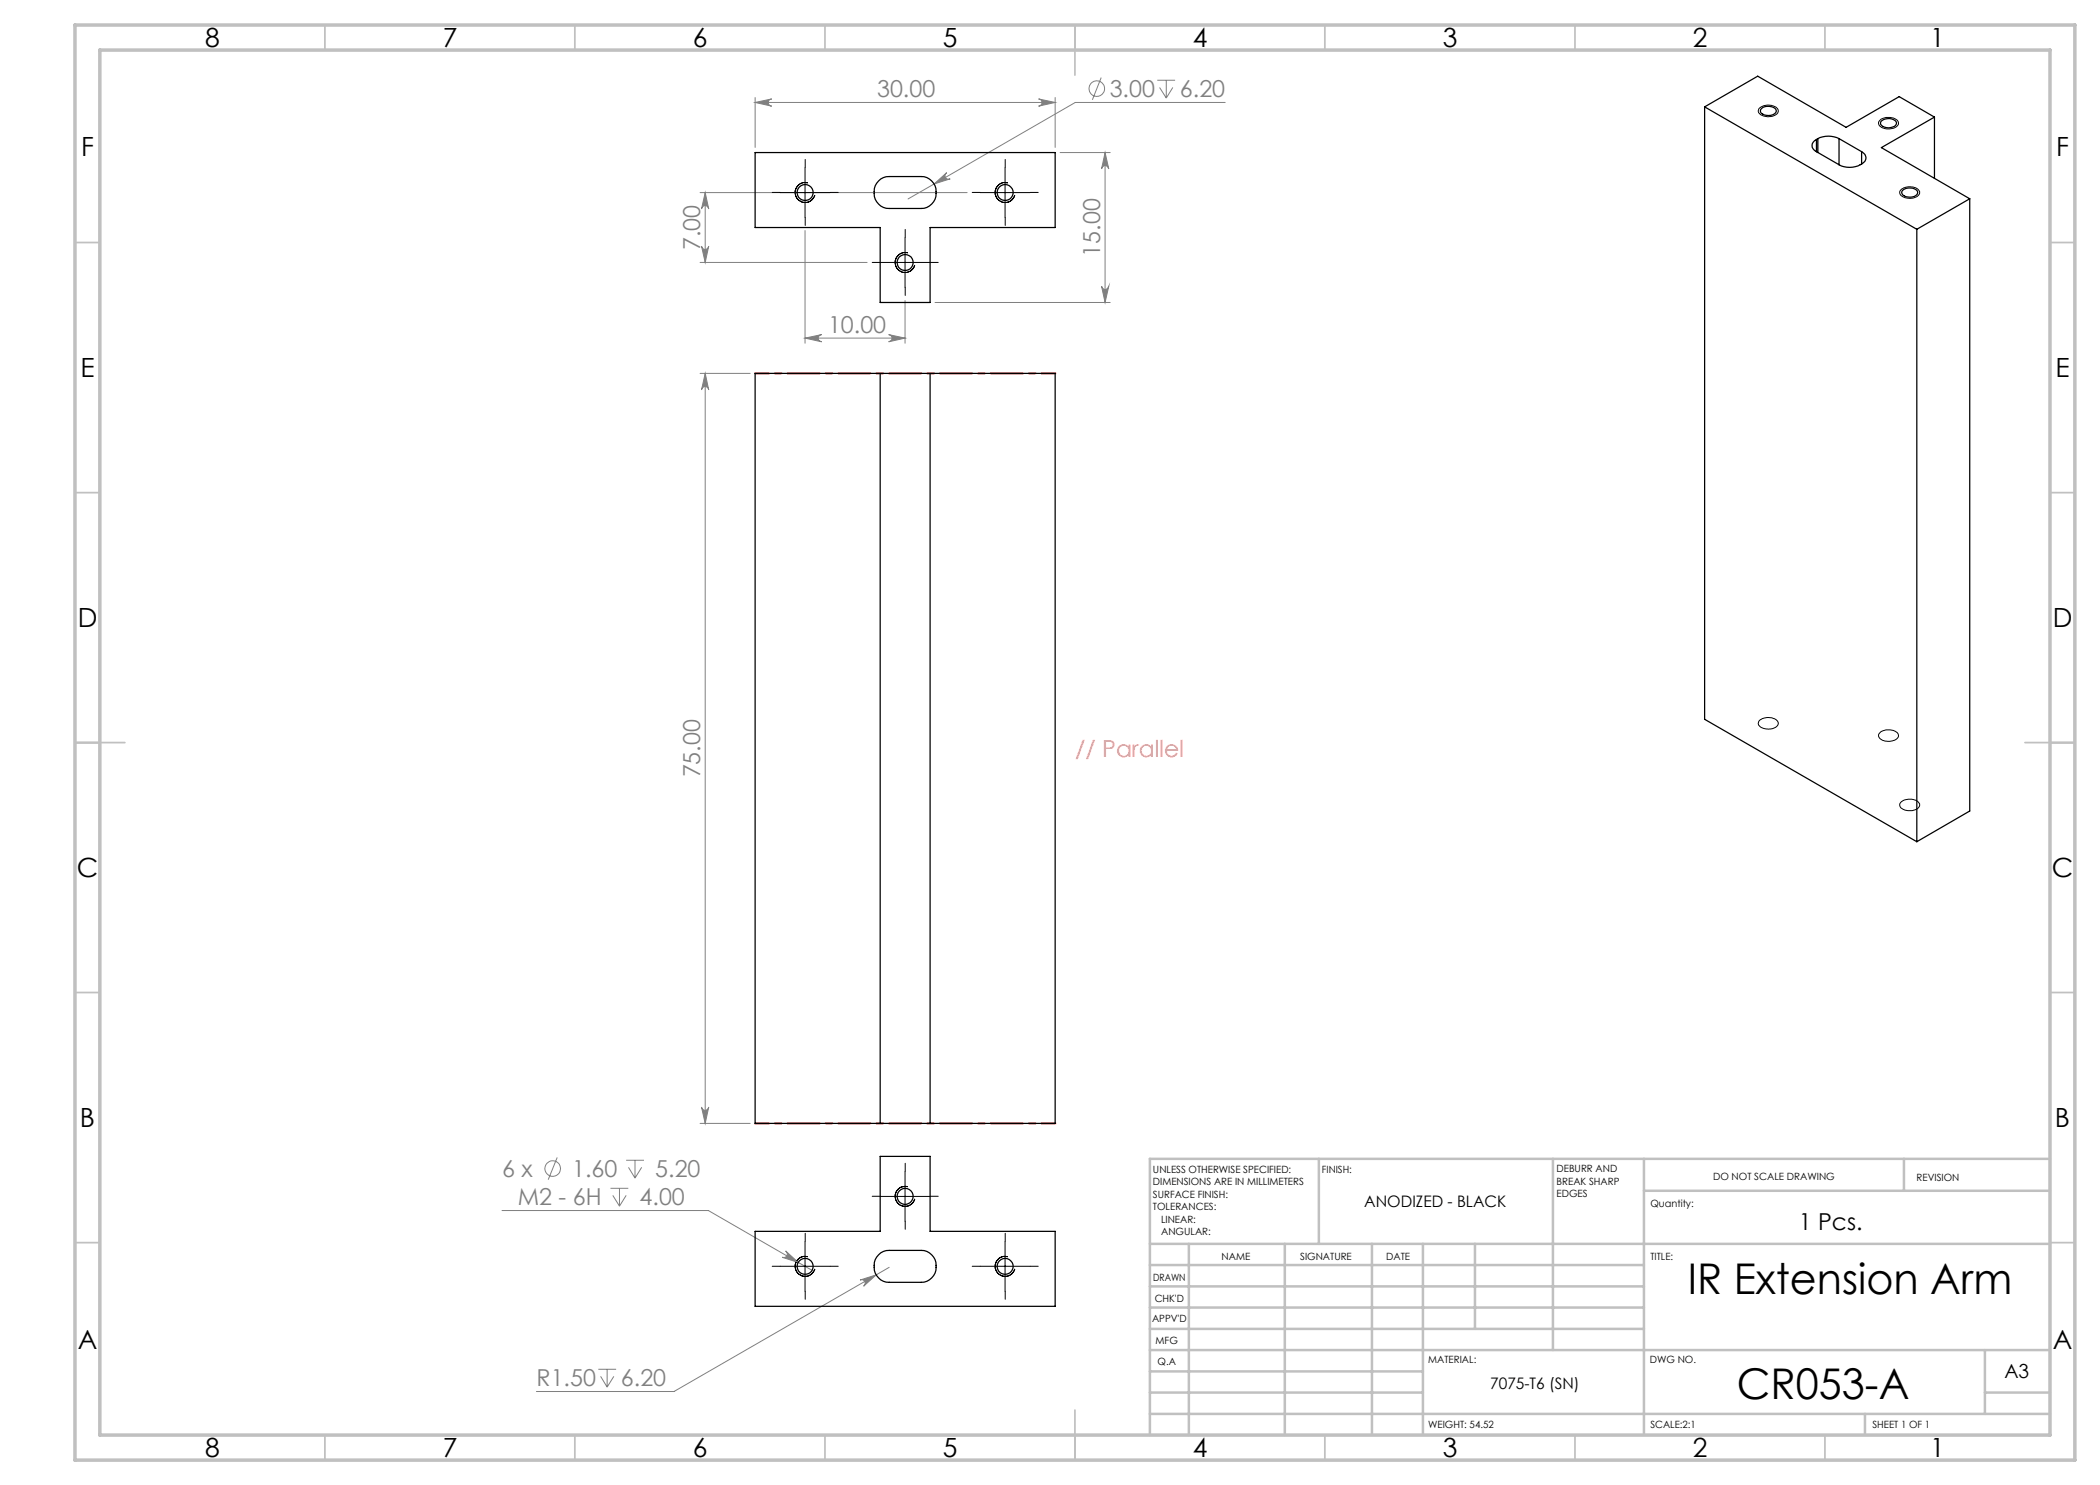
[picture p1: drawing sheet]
<svg xmlns="http://www.w3.org/2000/svg" width="420mm" height="297mm" viewBox="0 0 420 297" stroke-linecap="round" stroke-linejoin="round" font-family="sans-serif">
<g fill="none" stroke="#c0c0c0" stroke-width=".35">
<path d="M65 5v5M115 5v5M165 5v5M215 5v10M265 5v5M315 5v5M365 5v5M15 48.5h5M410 48.5h5M15 98.5h5M410 98.5h5M15 148.5h10"/>
<path d="M405 148.5h10M15 198.5h5M410 198.5h5M15 248.5h5M410 248.5h5M65 287v5M115 287v5M165 287v5M215 282v10M265 287v5M315 287v5M365 287v5"/>
</g>
<g fill="none" stroke="#c0c0c0" stroke-width=".5">
<path d="M263.8 231.8v17M310.6 231.8v38.2M328.8 231.8v55.2M328.8 238.2h81.2M380.8 231.8v6.4M410 231.8h-180v55.2M230 248.8h180M230 257.3h98.8M230 253h98.8M237.8 248.8v38.2M257 248.8v38.2M274.4 248.8v38.2"/>
<path d="M284.6 248.8v38.2M295 248.8v17M230 265.8h98.8M230 261.5h98.8M230 278.5h54.6M230 274.3h54.6M230 270h180M397 278.5h13M397 270v12.8M230 282.8h180M373 282.8v4.2"/>
</g>
<path d="M15 5h400v287h-400zM20 10h390v277h-390z" fill="none" stroke="#c0c0c0" stroke-width=".7"/>
<g fill="none" stroke="#808080" stroke-width=".2">
<path d="M151 19.5v10M207.7 19.8l3.3 .7-3.3 .7a.72 .72 0 0 0 .7-.7 .72 .72 0 0 0-.7-.7zM211 19.5v10M220.2 15.5l-1.7 4.5M231.5 16h3.5M231.9 17.5l1.4 2.1M233.3 16v3.6M234.6 17.5l-1.3 2.1M140 38.5h53.4M141 38.5l.7 3.3a.72 .72 0 0 0-.7-.7 .72 .72 0 0 0-.7 .7zM141 38.5v14M151 20.5l3.3-.7a.72 .72 0 0 0-.6 .7 .72 .72 0 0 0 .6 .7z"/>
<path d="M151 20.5h60M186.8 36.8l2.5-2.3a.71 .71 0 0 0-.2 1 .71 .71 0 0 0 .9 .3zM212 30.5h10M221 30.5l.8 3.3a.72 .72 0 0 0-.8-.7 .72 .72 0 0 0-.7 .7zM221 30.5v30M245 20.5h-29.9l-33.5 19.3M140 52.5h33.4M140.3 49.2a.72 .72 0 0 0 .7 .7 .72 .72 0 0 0 .7-.7l-.7 3.3zM161 46.1v22.5M220.3 57.2a.72 .72 0 0 0 .7 .7 .72 .72 0 0 0 .8-.7l-.8 3.3zM140 74.7h10M141 74.7l.7 3.3a.72 .72 0 0 0-.7-.7 .72 .72 0 0 0-.7 .7z"/>
<path d="M141 74.7v150M161 67.6l3.3-.7a.72 .72 0 0 0-.7 .7 .72 .72 0 0 0 .7 .8zM161 67.6h20M177.7 66.9l3.3 .7-3.3 .8a.72 .72 0 0 0 .7-.8 .72 .72 0 0 0-.7-.7zM181 60.1v8.5M187 60.5h35M111.4 231.5l-1.8 4.4M122.1 237.7h3.6M122.6 239.1l1.3 2.1M123.9 237.7v3.5M125.2 232.1h3.6M125.2 239.1l-1.3 2.1"/>
<path d="M125.7 233.5l1.3 2.1M127 232.1v3.5M128.3 233.5l-1.3 2.1M140 224.7h10M140.3 221.4a.72 .72 0 0 0 .7 .7 .72 .72 0 0 0 .7-.7l-.7 3.3zM100.4 242.1h41.3l20.7 12M157.1 250.2l2.5 2.3-3.2-1a.73 .73 0 0 0 1-.3 .73 .73 0 0 0-.3-1zM172 256l3.2-1-2.5 2.2a.71 .71 0 0 0 .3-.9 .71 .71 0 0 0-1-.3zM177.8 253.5l-43 24.8h-27.5M119.7 273.9h3.5M120.1 275.3l1.3 2.1M121.4 273.9v3.5"/>
<path d="M122.8 275.3l-1.4 2.1"/>
<circle cx="219.4" cy="17.7" r="1.55"/>
<circle cx="110.5" cy="233.7" r="1.56"/>
</g>
<g fill="none" stroke="#000" stroke-width=".2">
<path d="M156 38.5h10M161 33.5v10M161.5 36.6a1.99 1.99 0 0 0-2.4 1.4 1.99 1.99 0 0 0 1.4 2.4 1.99 1.99 0 0 0 2.4-1.4M196 38.5h10M201 33.5v10M201.5 36.6a1.99 1.99 0 0 0-2.4 1.4 1.99 1.99 0 0 0 1.4 2.4 1.99 1.99 0 0 0 2.5-1.4M351.9 21.6a2.7 2.7 0 0 1 3.7 .3 1.15 1.15 0 0 1-1.3 1.4 2.24 2.24 0 0 1-2.7-1zM375.9 24.2a2.72 2.72 0 0 1 3.7 .1 1.27 1.27 0 0 1-1.5 1.4 1.93 1.93 0 0 1-2.4-1.1zM380.1 38a2.65 2.65 0 0 1 3.8 .3 1.59 1.59 0 0 1-1.9 1.4 1.74 1.74 0 0 1-2.1-1.3zM176 52.5h10M181 47.5v10M181.5 50.6a1.99 1.99 0 0 0-2.4 1.4 1.99 1.99 0 0 0 1.4 2.4 1.99 1.99 0 0 0 2.5-1.4"/>
<path d="M352 144a2.78 2.78 0 0 1 3.6 .4 1.15 1.15 0 0 1-1.3 1.4 2.24 2.24 0 0 1-2.7-1.1l.2-.4zM375.9 146.6a2.72 2.72 0 0 1 3.7 .2 1.15 1.15 0 0 1-1.2 1.4 2.13 2.13 0 0 1-2.7-1zM380.1 160.5a2.65 2.65 0 0 1 3.8 .3 1.29 1.29 0 0 1-1.3 1.3 2.24 2.24 0 0 1-2.7-1zM176 239.3h10M181 234.3v10M181.5 237.3a1.99 1.99 0 0 0-2.4 1.5 1.99 1.99 0 0 0 1.4 2.4 1.99 1.99 0 0 0 2.5-1.4M156 253.3h10M161 248.3v10M161.5 251.4a1.99 1.99 0 0 0-2.4 1.4 1.99 1.99 0 0 0 1.4 2.4 1.99 1.99 0 0 0 2.4-1.4M196 253.3h10M201 248.3v10M201.5 251.4a1.99 1.99 0 0 0-2.4 1.4 1.99 1.99 0 0 0 1.4 2.4 1.99 1.99 0 0 0 2.5-1.4"/>
</g>
<path d="M151 74.7h60M151 224.7h60" fill="none" stroke="#ff8080" stroke-width=".5" stroke-dasharray="6.3 1.3 1.3 1.3" stroke-dashoffset="3.7"/>
<g fill="none" stroke="#000" stroke-width=".2" stroke-dasharray="15.2 1.3 1.3 1.3">
<path d="M156 38.5h-1.6M161 33.5v-1.6M166 38.5h1.6M196 38.5h-1.6M201 33.5v-1.6M206 38.5h1.6M161 43.5v1.6M176 52.5h-1.6M181 47.5v-1.6M181 57.5v1.6M186 52.5h1.6M201 43.5v1.6"/>
<path d="M176 239.3h-1.6M181 234.3v-1.6M186 239.3h1.6M156 253.3h-1.6M161 248.3v-1.6M161 258.3v1.6M166 253.3h1.6M181 244.3v1.6M196 253.3h-1.6M201 248.3v-1.6M201 258.3v1.6M206 253.3h1.6"/>
</g>
<g fill="#808080">
<path d="M207.7 19.8l3.3 .7-3.3 .7a.72 .72 0 0 0 .7-.7 .72 .72 0 0 0-.7-.7zM151 20.5l3.3-.7a.72 .72 0 0 0-.6 .7 .72 .72 0 0 0 .6 .7z"/>
<path d="M161 67.6l3.3-.7a.72 .72 0 0 0-.7 .7 .72 .72 0 0 0 .7 .8zM177.7 66.9l3.3 .7-3.3 .8a.72 .72 0 0 0 .7-.8 .72 .72 0 0 0-.7-.7zM186.8 36.8l3.2-1a.71 .71 0 0 1-.9-.3 .71 .71 0 0 1 .2-1zM157.1 250.2a.73 .73 0 0 1 .3 1 .73 .73 0 0 1-1 .3l3.2 1zM172 256a.71 .71 0 0 1 1 .3 .71 .71 0 0 1-.3 .9l2.5-2.2z"/>
<path d="M141 74.7l.7 3.3a.72 .72 0 0 0-.7-.7 .72 .72 0 0 0-.7 .7zM140.3 221.4a.72 .72 0 0 0 .7 .7 .72 .72 0 0 0 .7-.7l-.7 3.3zM221 30.5l.8 3.3a.72 .72 0 0 0-.8-.7 .72 .72 0 0 0-.7 .7zM220.3 57.2a.72 .72 0 0 0 .7 .7 .72 .72 0 0 0 .8-.7l-.8 3.3zM141 38.5l.7 3.3a.72 .72 0 0 0-.7-.7 .72 .72 0 0 0-.7 .7zM140.3 49.2a.72 .72 0 0 0 .7 .7 .72 .72 0 0 0 .7-.7l-.7 3.3z"/>
</g>
<g fill="none" stroke="#000" stroke-width=".25">
<path d="M151 30.5h60v15h-25v15h-10v-15h-25zM175.7 36.2a2.73 2.73 0 0 1 2.1-.9h6.4a3.2 3.2 0 0 1 3 3.2 3.2 3.2 0 0 1-3 3.2h-6.4a3.2 3.2 0 0 1-2.8-2.1 3.2 3.2 0 0 1 .7-3.4zM340.9 21.4l10.6-6.2 17.7 10.3 10.6-6.2 7.1 4.1M340.9 21.4l42.5 24.5M340.9 21.4v122.5l42.5 24.4M352.3 21.7a2.07 2.07 0 0 1 2.9 .4 1.42 1.42 0 0 1-1.9 1 .94 .94 0 0 1-1.2-1.2zM363.3 27.9a1.28 1.28 0 0 0-.9 1.2 1.28 1.28 0 0 0 .9 1.2M363.3 30.3l4.5 2.6M363.3 27.9v2.4M363.6 27.7a4.8 4.8 0 0 1 4.2 0M363.6 27.7l-.3 .2M363.6 27.7v2.8"/>
<path d="M367.8 27.7l4.5 2.6M367.8 27.7v5.2M372.3 30.3a1.31 1.31 0 0 1 .9 1.3 1.31 1.31 0 0 1-.9 1.2M372.3 32.8a4.6 4.6 0 0 1-4.5 .1M372.3 30.3v2.5M376.2 24.3a2.03 2.03 0 0 1 3.1 .2 1.29 1.29 0 0 1-1.5 1.1l-.5-.1a1.02 1.02 0 0 1-1.1-1.2zM380.6 38a2.32 2.32 0 0 1 2.8 .2 .92 .92 0 0 1-1 1.2h-.4a1.49 1.49 0 0 1-1.7-.9zM386.9 23.4l-10.6 6.1 17.6 10.3M386.9 23.4v12.3M393.9 39.8l-10.5 6.1M393.9 39.8v122.4l-10.5 6.1M383.4 45.9v122.4"/>
<path d="M151 74.7h60v150h-60zM176 74.7v150M186 74.7v150M151 246.3h25v-15h10v15h25v15h-60zM175.7 251a2.73 2.73 0 0 1 2.1-.9h6.4a3.2 3.2 0 0 1 3 3.2 3.2 3.2 0 0 1-3 3.2h-6.4a3.2 3.2 0 0 1-2.8-2.1 3.2 3.2 0 0 1 .7-3.4z"/>
<circle cx="161" cy="38.5" r="1.61"/>
<circle cx="201" cy="38.5" r="1.6"/>
<circle cx="181" cy="52.5" r="1.6"/>
<circle cx="181" cy="239.3" r="1.6"/>
<circle cx="161" cy="253.3" r="1.61"/>
<circle cx="201" cy="253.3" r="1.6"/>
</g>
<g font-size="8.5">
<text x="337.6" y="258.8">IR Extension Arm</text>
<text x="347.3" y="279.7">CR053-A</text>
</g>
<g font-size="5.3">
<text x="41" y="9.5">8</text>
<text x="88.5" y="9.5">7</text>
<text x="138.5" y="9.5">6</text>
<text x="188.5" y="9.5">5</text>
<text x="238.5" y="9.5">4</text>
<text x="288.5" y="9.5">3</text>
<text x="338.5" y="9.5">2</text>
<text x="386" y="9.5">1</text>
<text x="16.2" y="31.3">F</text>
<text x="411.2" y="31.3">F</text>
<text x="16.1" y="75.5">E</text>
<text x="411.1" y="75.5">E</text>
<text x="15.5" y="125.5">D</text>
<text x="410.5" y="125.5">D</text>
<text x="15.4" y="175.5">C</text>
<text x="410.4" y="175.5">C</text>
<text x="16" y="225.5">B</text>
<text x="411" y="225.5">B</text>
<text x="15.5" y="269.8">A</text>
<text x="410.5" y="269.8">A</text>
<text x="41" y="291.5">8</text>
<text x="88.5" y="291.5">7</text>
<text x="138.5" y="291.5">6</text>
<text x="188.5" y="291.5">5</text>
<text x="238.5" y="291.5">4</text>
<text x="288.5" y="291.5">3</text>
<text x="338.5" y="291.5">2</text>
<text x="386" y="291.5">1</text>
</g>
<g font-size="4.7" fill="#808080">
<text x="175.4" y="19.5">30.00</text>
<text x="221.9" y="19.4">3.00</text>
<text x="236" y="19.4">6.20</text>
<text x="140" y="50" transform="rotate(-90 140 50)">7.00</text>
<text x="220" y="51.3" transform="rotate(-90 220 51.3)">15.00</text>
<text x="165.6" y="66.6">10.00</text>
<text x="140" y="155.5" transform="rotate(-90 140 155.5)">75.00</text>
<text x="100.4" y="235.4">6 x</text>
<text x="114.4" y="235.4">1.60</text>
<text x="131.1" y="235.4">5.20</text>
<text x="103.6" y="241">M2 - 6H</text>
<text x="127.9" y="241">4.00</text>
<text x="107.3" y="277.2">R1.50</text>
<text x="124.2" y="277.2">6.20</text>
</g>
<text font-size="4.7" fill="#ff8080" x="215.1" y="151.4">// Parallel</text>
<text font-size="4.7" x="359.7" y="246">1 Pcs.</text>
<text font-size="3.9" x="400.9" y="275.5">A3</text>
<g font-size="3.2">
<text x="272.9" y="241.4">ANODIZED - BLACK</text>
<text x="298" y="277.9">7075-T6 (SN)</text>
</g>
<g font-size="2">
<text x="230.6" y="234.6">UNLESS OTHERWISE SPECIFIED:</text>
<text x="230.6" y="237.1">DIMENSIONS ARE IN MILLIMETERS</text>
<text x="230.6" y="239.6">SURFACE FINISH:</text>
<text x="264.4" y="234.6">FINISH:</text>
<text x="311.3" y="234.5">DEBURR AND</text>
<text x="311.3" y="237">BREAK SHARP</text>
<text x="311.3" y="239.5">EDGES</text>
<text x="342.6" y="236">DO NOT SCALE DRAWING</text>
<text x="383.3" y="236.2">REVISION</text>
<text x="230.6" y="242.1">TOLERANCES:</text>
<text x="232.2" y="244.6">LINEAR:</text>
<text x="330.1" y="241.4">Quantity:</text>
<text x="232.2" y="247.1">ANGULAR:</text>
<text x="244.3" y="252">NAME</text>
<text x="260" y="251.9">SIGNATURE</text>
<text x="277.2" y="251.9">DATE</text>
<text x="330.1" y="251.9">TITLE:</text>
<text x="230.6" y="256.1">DRAWN</text>
<text x="230.9" y="260.3">CHK'D</text>
<text x="230.4" y="264.4">APPV'D</text>
<text x="231.1" y="268.8">MFG</text>
<text x="231.5" y="273">Q.A</text>
<text x="285.6" y="272.5">MATERIAL:</text>
<text x="330" y="272.5">DWG NO.</text>
<text x="285.6" y="285.5">WEIGHT: 54.52</text>
<text x="330.1" y="285.6">SCALE:2:1</text>
<text x="374.5" y="285.6">SHEET 1 OF 1</text>
</g>
</svg>
